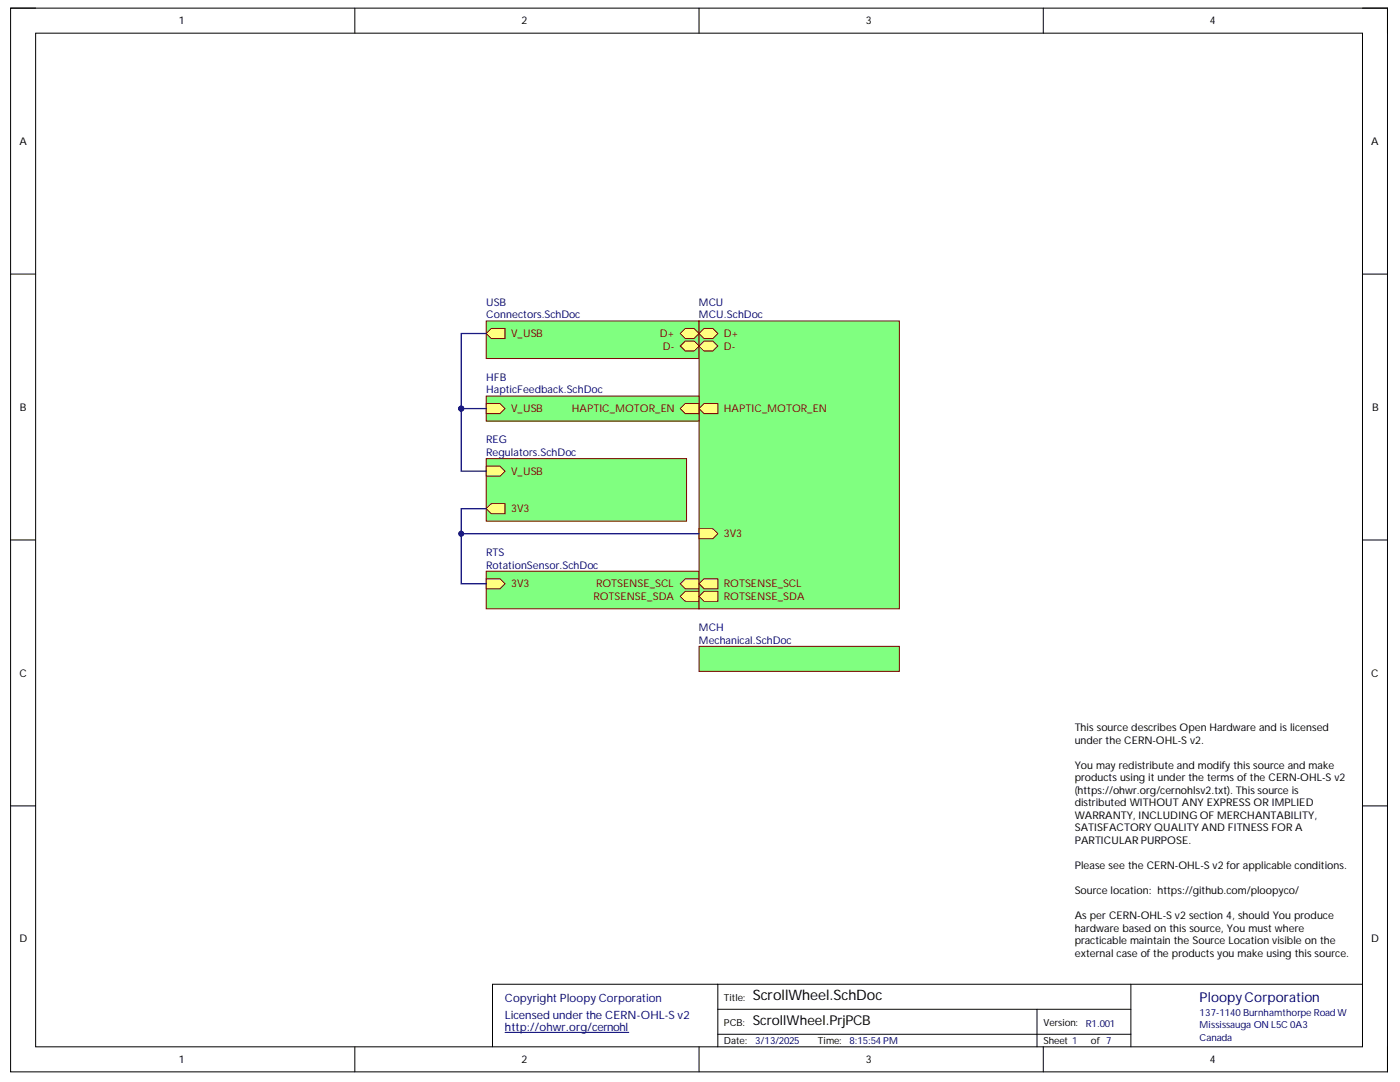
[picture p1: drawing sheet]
<svg xmlns="http://www.w3.org/2000/svg" width="279mm" height="216mm" viewBox="0 0 279 216" stroke-linecap="round" stroke-linejoin="round" font-family="sans-serif">
<path d="M2.1 1.6h274.8v212.3h-274.8z" fill="none" stroke="#000" stroke-width=".2"/>
<path d="M7.1 6.6h264.8v202.3h-264.8z" fill-rule="evenodd" fill="#fff"/>
<g fill="none" stroke="#000" stroke-width=".2">
<path d="M2.1 1.6h5M7.1 6.6h264.8v202.3h-264.8zM70.8 1.6v5M139.5 1.6v5M208.2 1.6v5M271.9 1.6h5v5M2.1 54.7h5M271.9 54.7h5M2.1 107.7h5M271.9 107.8h5M2.1 160.8h5M271.9 160.8h5"/>
<path d="M143.3 196.4v12.5M225.7 196.4v12.5M271.9 196.4h-173.6v12.5M70.8 208.9v5M139.5 208.9v5M143.3 201.4h82.4M143.3 206.4h82.4M207 201.4v7.5M208.2 208.9v5M276.9 208.9v5"/>
</g>
<path d="M100.8 206h24.7" fill="none" stroke="#000080" stroke-width=".2"/>
<path d="M97 64.1h42.5v7.4h-42.5z" fill-rule="evenodd" fill="#80ff80"/>
<path d="M97 64.1h42.5v7.4h-42.5z" fill="none" stroke="#800000" stroke-width=".2"/>
<path d="M136.8 65.5h1.7l1 1-1 1h-1.7l-1-1z" fill-rule="evenodd" fill="#ffff80"/>
<path d="M136.8 65.5h1.7l1 1-1 1h-1.7l-1-1z" fill="none" stroke="#800000" stroke-width=".2"/>
<path d="M98 65.5h2.8v2h-2.8l-1-1z" fill-rule="evenodd" fill="#ffff80"/>
<path d="M98 65.5h2.8v2h-2.8l-1-1z" fill="none" stroke="#800000" stroke-width=".2"/>
<path d="M135.8 69l1-1h1.7l1 1-1 1h-1.7z" fill-rule="evenodd" fill="#ffff80"/>
<path d="M135.8 69l1-1h1.7l1 1-1 1h-1.7z" fill="none" stroke="#800000" stroke-width=".2"/>
<path d="M97 91.5h40v12.5h-40z" fill-rule="evenodd" fill="#80ff80"/>
<path d="M97 91.5h40v12.5h-40z" fill="none" stroke="#800000" stroke-width=".2"/>
<path d="M97 101.5l1-1h2.8v2h-2.8z" fill-rule="evenodd" fill="#ffff80"/>
<path d="M97 101.5l1-1h2.8v2h-2.8z" fill="none" stroke="#800000" stroke-width=".2"/>
<path d="M97 93h2.8l1 1-1 1h-2.8z" fill-rule="evenodd" fill="#ffff80"/>
<path d="M97 93h2.8l1 1-1 1h-2.8z" fill="none" stroke="#800000" stroke-width=".2"/>
<path d="M97 114h42.5v7.5h-42.5z" fill-rule="evenodd" fill="#80ff80"/>
<path d="M97 114h42.5v7.5h-42.5z" fill="none" stroke="#800000" stroke-width=".2"/>
<path d="M97 115.5h2.8l1 1-1 1h-2.8z" fill-rule="evenodd" fill="#ffff80"/>
<path d="M97 115.5h2.8l1 1-1 1h-2.8z" fill="none" stroke="#800000" stroke-width=".2"/>
<path d="M135.8 116.5l1-1h2.7v2h-2.7z" fill-rule="evenodd" fill="#ffff80"/>
<path d="M135.8 116.5l1-1h2.7v2h-2.7z" fill="none" stroke="#800000" stroke-width=".2"/>
<path d="M135.8 119l1-1h2.7v2h-2.7z" fill-rule="evenodd" fill="#ffff80"/>
<path d="M135.8 119l1-1h2.7v2h-2.7z" fill="none" stroke="#800000" stroke-width=".2"/>
<path d="M139.5 64.1h40v57.4h-40z" fill-rule="evenodd" fill="#80ff80"/>
<path d="M139.5 64.1h40v57.4h-40z" fill="none" stroke="#800000" stroke-width=".2"/>
<path d="M140.5 65.5h1.8l1 1-1 1h-1.8l-1-1z" fill-rule="evenodd" fill="#ffff80"/>
<path d="M140.5 65.5h1.8l1 1-1 1h-1.8l-1-1z" fill="none" stroke="#800000" stroke-width=".2"/>
<path d="M139.5 69l1-1h1.8l1 1-1 1h-1.8z" fill-rule="evenodd" fill="#ffff80"/>
<path d="M139.5 69l1-1h1.8l1 1-1 1h-1.8z" fill="none" stroke="#800000" stroke-width=".2"/>
<path d="M139.5 105.5h2.8l1 1-1 1h-2.8z" fill-rule="evenodd" fill="#ffff80"/>
<path d="M139.5 105.5h2.8l1 1-1 1h-2.8z" fill="none" stroke="#800000" stroke-width=".2"/>
<path d="M139.5 119l1-1h2.8v2h-2.8z" fill-rule="evenodd" fill="#ffff80"/>
<path d="M139.5 119l1-1h2.8v2h-2.8z" fill="none" stroke="#800000" stroke-width=".2"/>
<path d="M139.5 116.5l1-1h2.8v2h-2.8z" fill-rule="evenodd" fill="#ffff80"/>
<path d="M139.5 116.5l1-1h2.8v2h-2.8z" fill="none" stroke="#800000" stroke-width=".2"/>
<path d="M139.5 81.5l1-1h2.8v2h-2.8z" fill-rule="evenodd" fill="#ffff80"/>
<path d="M139.5 81.5l1-1h2.8v2h-2.8z" fill="none" stroke="#800000" stroke-width=".2"/>
<path d="M97 79h42.5v5h-42.5z" fill-rule="evenodd" fill="#80ff80"/>
<path d="M97 79h42.5v5h-42.5z" fill="none" stroke="#800000" stroke-width=".2"/>
<path d="M97 80.5h2.8l1 1-1 1h-2.8z" fill-rule="evenodd" fill="#ffff80"/>
<path d="M97 80.5h2.8l1 1-1 1h-2.8z" fill="none" stroke="#800000" stroke-width=".2"/>
<path d="M135.8 81.5l1-1h2.7v2h-2.7z" fill-rule="evenodd" fill="#ffff80"/>
<path d="M135.8 81.5l1-1h2.7v2h-2.7z" fill="none" stroke="#800000" stroke-width=".2"/>
<path d="M139.5 129h40v5h-40z" fill-rule="evenodd" fill="#80ff80"/>
<path d="M139.5 129h40v5h-40z" fill="none" stroke="#800000" stroke-width=".2"/>
<path d="M214.5 144h54.9v49.9h-54.9z" fill-rule="evenodd" fill="#fff"/>
<path d="M214.5 144h54.9v49.9h-54.9z" fill="none" stroke="#fff" stroke-width=".2"/>
<path d="M92 106.5h47.5" fill="none" stroke="#000080" stroke-width=".25"/>
<circle cx="92" cy="106.5" r=".5" fill="#000080"/>
<circle cx="92" cy="106.5" r=".5" fill="none" stroke="#000080" stroke-width=".2"/>
<path d="M92 81.5h5" fill="none" stroke="#000080" stroke-width=".25"/>
<circle cx="92" cy="81.5" r=".5" fill="#000080"/>
<circle cx="92" cy="81.5" r=".5" fill="none" stroke="#000080" stroke-width=".2"/>
<path d="M97 66.5h-5v27.5h5" fill="none" stroke="#000080" stroke-width=".25"/>
<circle cx="92" cy="81.5" r=".5" fill="#000080"/>
<circle cx="92" cy="81.5" r=".5" fill="none" stroke="#000080" stroke-width=".2"/>
<path d="M97 101.5h-5v15h5" fill="none" stroke="#000080" stroke-width=".25"/>
<text font-size="2.9" x="150.2" y="199.6">ScrollWheel.SchDoc</text>
<text font-size="2.7" fill="#000080" x="239.4" y="199.8">PloopyCorporation</text>
<text font-size="2.7" x="150.2" y="204.6">ScrollWheel.PrjPCB</text>
<g font-size="2.3" fill="#000080">
<text x="100.8" y="200">Copyright Ploopy Corporation</text>
<text x="100.8" y="203.2">Licensed under the CERN-OHL-S v2</text>
<text x="100.8" y="205.8">http://ohwr.org/cernohl</text>
</g>
<g font-size="2.1">
<text x="35.7" y="4.8">1</text>
<text x="104.1" y="4.8">2</text>
<text x="172.8" y="4.8">3</text>
<text x="241.4" y="4.8">4</text>
<text x="3.9" y="28.9">A</text>
<text x="273.7" y="28.9">A</text>
<text x="4" y="82">B</text>
<text x="273.8" y="82">B</text>
<text x="3.9" y="135">C</text>
<text x="273.7" y="135">C</text>
<text x="214.5" y="145.9">This source describes Open Hardware and is licensed</text>
<text x="214.5" y="148.4">under the CERN-OHL-S v2.</text>
<text x="214.5" y="153.4">You may redistribute and modify this source and make</text>
<text x="214.5" y="155.9">products using it under the terms of the CERN-OHL-S v2</text>
<text x="214.5" y="158.4">(https://ohwr.org/cernohlsv2.txt). This source is</text>
<text x="214.5" y="160.9">distributed WITHOUT ANY EXPRESS OR IMPLIED</text>
<text x="214.5" y="163.4">WARRANTY, INCLUDING OF MERCHANTABILITY,</text>
<text x="214.5" y="165.9">SATISFACTORY QUALITY AND FITNESS FOR A</text>
<text x="214.5" y="168.4">PARTICULAR PURPOSE.</text>
<text x="214.5" y="173.4">Please see the CERN-OHL-S v2 for applicable conditions.</text>
<text x="214.5" y="178.4">Source location: https://github.com/ploopyco/</text>
<text x="214.5" y="183.4">As per CERN-OHL-S v2 section 4, should You produce</text>
<text x="214.5" y="185.9">hardware based on this source, You must where</text>
<text x="3.9" y="188">D</text>
<text x="214.5" y="188.4">practicable maintain the Source Location visible on the</text>
<text x="214.5" y="190.9">external case of the products you make using this source.</text>
<text x="273.7" y="188">D</text>
<text x="35.7" y="212.1">1</text>
<text x="104.1" y="212.1">2</text>
<text x="172.8" y="212.1">3</text>
<text x="241.4" y="212.1">4</text>
</g>
<g font-size="2.1" fill="#000080">
<text x="97.1" y="61">USB</text>
<text x="97.1" y="63.5">Connectors.SchDoc</text>
<text x="139.5" y="61">MCU</text>
<text x="139.5" y="63.5">MCU.SchDoc</text>
<text x="97.1" y="76">HFB</text>
<text x="97.1" y="78.5">HapticFeedback.SchDoc</text>
<text x="97.1" y="88.5">REG</text>
<text x="97.1" y="91">Regulators.SchDoc</text>
<text x="97.1" y="111">RTS</text>
<text x="97.1" y="113.5">RotationSensor.SchDoc</text>
<text x="139.5" y="125.9">MCH</text>
<text x="139.5" y="128.4">Mechanical.SchDoc</text>
</g>
<g font-size="2.1" fill="#800000">
<text x="102" y="67.3">V_USB</text>
<text x="131.7" y="67.3">D+</text>
<text x="132.3" y="69.8">D-</text>
<text x="144.5" y="67.3">D+</text>
<text x="144.5" y="69.8">D-</text>
<text x="102" y="82.2">V_USB</text>
<text x="114.1" y="82.2">HAPTIC_MOTOR_EN</text>
<text x="144.5" y="82.2">HAPTIC_MOTOR_EN</text>
<text x="102" y="94.7">V_USB</text>
<text x="102" y="102.2">3V3</text>
<text x="144.5" y="107.2">3V3</text>
<text x="102" y="117.2">3V3</text>
<text x="118.4" y="119.7">ROTSENSE_SDA</text>
<text x="118.9" y="117.2">ROTSENSE_SCL</text>
<text x="144.5" y="119.7">ROTSENSE_SDA</text>
<text x="144.5" y="117.2">ROTSENSE_SCL</text>
</g>
<g font-size="1.9">
<text x="144.5" y="199.7">Title:</text>
<text x="144.5" y="208.4">Date:</text>
<text x="144.5" y="204.7">PCB:</text>
<text x="163.2" y="208.4">Time:</text>
<text x="208.2" y="204.7">Version:</text>
<text x="208.2" y="208.4">Sheet 1</text>
<text x="217.7" y="208.4">of 7</text>
</g>
<g font-size="1.9" fill="#000080">
<text x="239.4" y="202.6">137-1140 Burnhamthorpe Road W</text>
<text x="150.7" y="208.4">3/13/2025</text>
<text x="169.5" y="208.4">8:15:54 PM</text>
<text x="216.7" y="204.9">R1.001</text>
<text x="239.4" y="205.2">Mississauga ON L5C 0A3</text>
<text x="239.4" y="207.6">Canada</text>
</g>
</svg>
